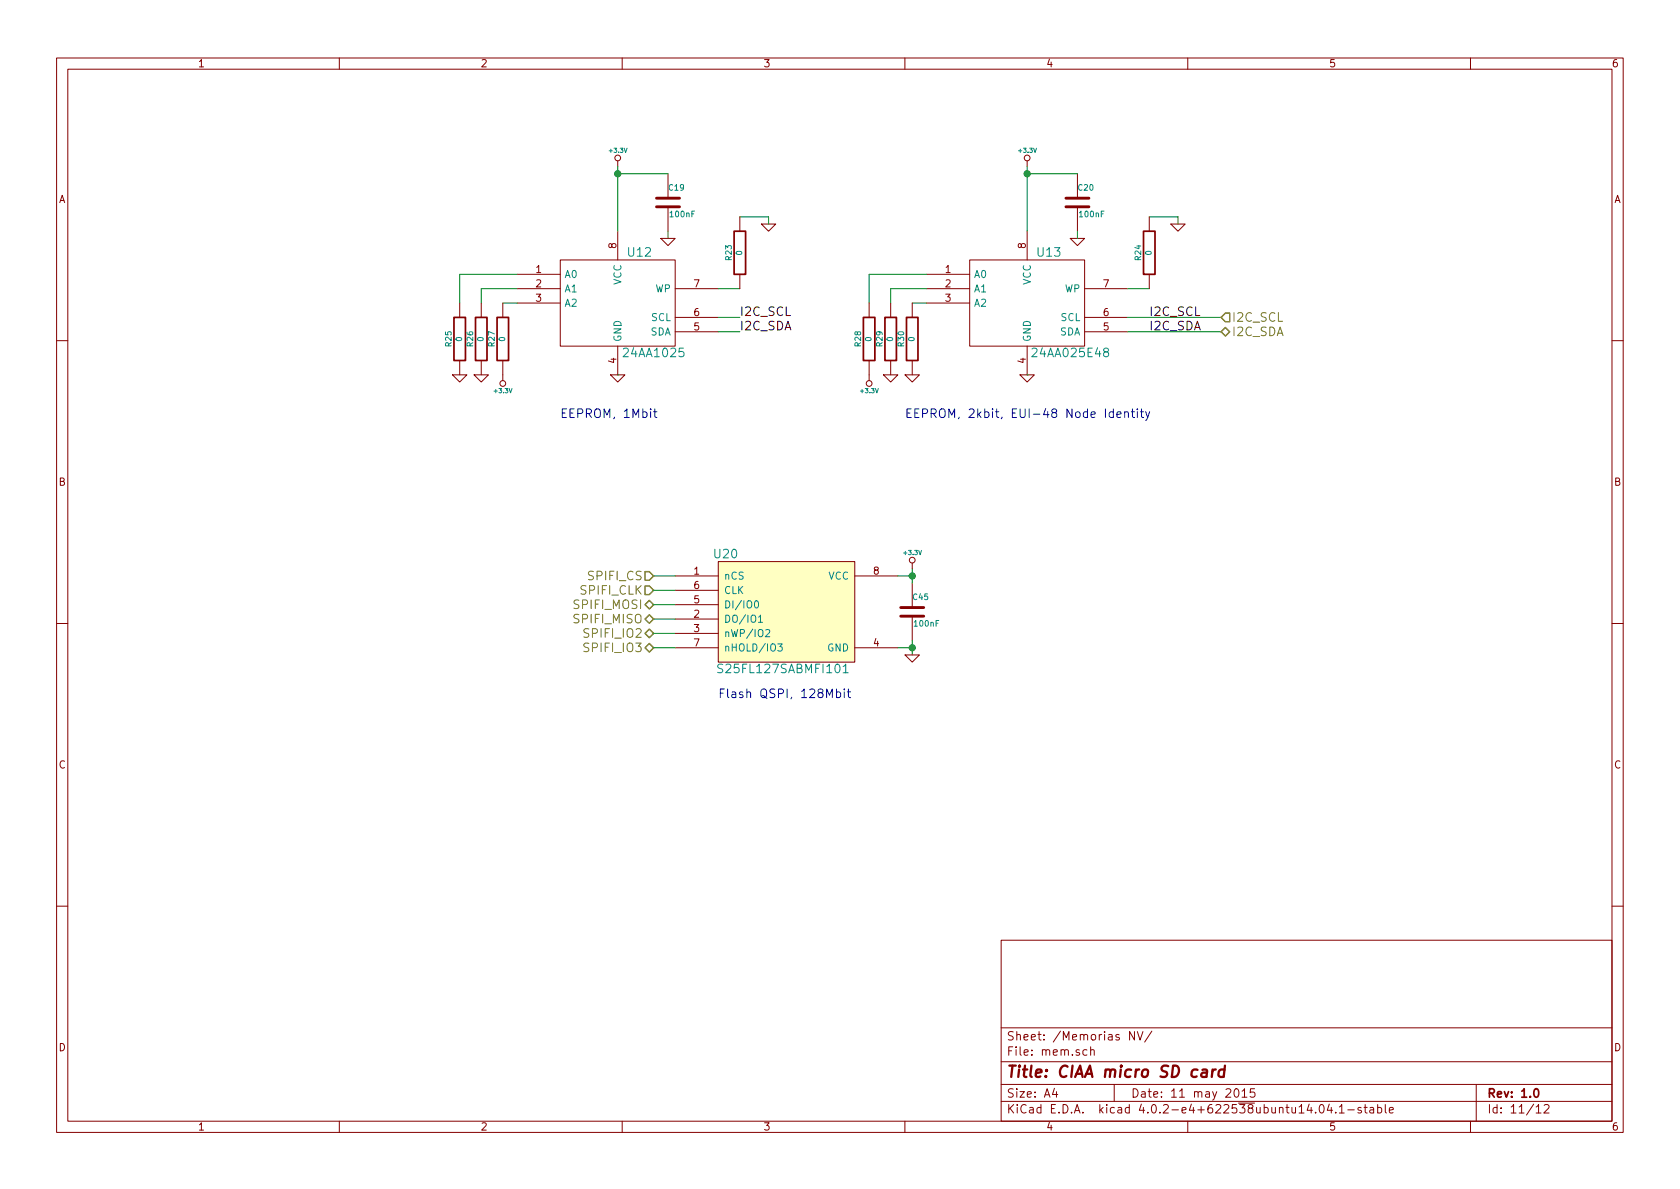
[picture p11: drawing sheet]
<svg xmlns="http://www.w3.org/2000/svg" width="297mm" height="210mm" viewBox="0 0 297 210" stroke-linecap="round" stroke-linejoin="round" font-family="sans-serif">
<g fill="none" stroke="#840000" stroke-width=".18">
<path d="M10 10.3h277v189.9h-277zM12 12.2h273v186.1h-273zM60 10.3v1.9M110 10.3v1.9M160 10.3v1.9M210 10.3v1.9M260 10.3v1.9M109.2 28.4v1.1M118.1 30.7v4.3M118.1 36.6v4.3M130.8 38.3v2.6M134.6 39.6h2.6l-1.3 1.3z"/>
<path d="M181.6 28.4v1.1M190.5 30.7v4.3M190.5 36.6v4.3M203.2 38.3v2.6M207 39.6h2.5l-1.2 1.3zM81.3 53.6v2.5M85.1 53.6v2.5M88.9 53.6v2.5M91.4 48.5h7.7M91.4 51h7.7M91.4 53.6h7.7M99.1 46h20.3v15.2h-20.3z"/>
<path d="M109.2 40.9v5.1M116.8 42.2h2.6l-1.3 1.2zM119.4 51h7.6M119.4 58.7h7.6M119.4 56.1h7.6M130.8 48.5v2.5M153.7 53.6v2.5M157.5 53.6v2.5M161.3 53.6v2.5M163.8 48.5h7.6M163.8 51h7.6M163.8 53.6h7.6"/>
<path d="M171.4 46h20.4v15.2h-20.4zM181.6 40.9v5.1M189.2 42.2h2.6l-1.3 1.2zM191.8 51h7.6M191.8 58.7h7.6M191.8 56.1h7.6M203.2 48.5v2.5M10 60.2h2M80 66.3h2.5l-1.2 1.3zM81.3 63.7v2.6M83.8 66.3h2.6l-1.3 1.3zM85.1 63.7v2.6"/>
<path d="M88.9 63.7v3.6M107.9 66.3h2.6l-1.3 1.3zM109.2 61.2v5.1M153.7 63.7v3.6M156.2 66.3h2.5l-1.2 1.3zM157.5 63.7v2.6M160 66.3h2.6l-1.3 1.3zM161.3 63.7v2.6M180.3 66.3h2.6l-1.3 1.3zM181.6 61.2v5.1M285 60.2h2M127 99.3h24.1v17.8h-24.1z"/>
<path d="M161.3 99.6v1M10 110.3h2M119.4 101.8h7.6M119.4 109.5h7.6M119.4 112h7.6M119.4 114.5h7.6M119.4 106.9h7.6M119.4 104.4h7.6M151.1 101.8h7.6M151.1 114.5h7.6M160 115.8h2.6l-1.3 1.3zM161.3 103.1v4.3"/>
<path d="M161.3 109v4.3M285 110.3h2M10 160.2h2M177 166.3h108v32h-108zM285 160.2h2M60 198.3v1.9M110 198.3v1.9M160 198.3v1.9M177 194.8h108M177 191.8h108M177 187.8h108M177 181.8h108"/>
<path d="M186.4 192.5l-.3 1h.9M186.8 193v1M192.2 185.7l-.5-.1-.2 .3v.6l.2 .1 .5-.1M192.8 185.7l.2-.1 .4 .1 .1 .9M192.8 185.1v1.5M197 191.8v3M200.6 182.4v1.5l-.9-1.5v1.5M201.1 182.4l.5 1.5 .5-1.5M203.7 182.3l-1.3 2M210 198.3v1.9M218.4 192.6l.1-.1a.81 .81 0 0 1 .6 .6 .81 .81 0 0 1-.3 .8l-.1 .1a.8 .8 0 0 1-.6-.6 .8 .8 0 0 1 .3-.8zM219.6 193l.4-.5v1.5"/>
<path d="M219.6 194h.9M221.8 192.5h-.7l-.1 .7 .3-.1 .4 .1 .2 .2-.1 .5-.2 .1-.6-.1M233.4 195.5l.2-.2a.81 .81 0 0 1 .6 .6 .81 .81 0 0 1-.3 .8l-.1 .1a.79 .79 0 0 1-.4-1.3zM235 195.2l-.3 1.1h.9M235.4 195.8v1M236.2 196.7v.1M236.8 195.8l.4-.5v1.5M236.8 196.8h.9M238.3 196.3h1.1M240.7 195.9a.37 .37 0 0 0-.6 .1l.1 .3 .5 .1v.1l-.2 .3-.4-.1M241.2 195.8h.5M241.4 195.3v1.3l.3 .2"/>
<path d="M242.2 195.9h.6l.1 .9M242.9 196.2l-.5 .1-.2 .2 .2 .3 .5-.1M243.6 195.9l.4-.1 .3 .3-.1 .6h-.6M243.6 195.3v1.5M244.9 195.3v1.3l.2 .2M245.6 196.3l.8-.1-.1-.3-.4-.1-.3 .2 .1 .7h.6M260 198.3v1.9M261 191.8v6.5M271.6 195.8l.4-.5v1.5M271.6 196.8h.9M273 195.5l.3-.2h.3l.3 .5-1 1h1"/>
<circle cx="109.2" cy="27.9" r=".51"/>
<circle cx="181.6" cy="27.9" r=".51"/>
<circle cx="88.9" cy="67.8" r=".51"/>
<circle cx="153.7" cy="67.8" r=".51"/>
<circle cx="161.3" cy="99.1" r=".51"/>
</g>
<path d="M80.3 56.1h2v7.6h-2zM84.1 56.1h2v7.6h-2zM87.9 56.1h2v7.6h-2zM129.8 40.9h2v7.6h-2zM152.7 56.1h2v7.6h-2zM156.5 56.1h2v7.6h-2zM160.3 56.1h2v7.6h-2zM202.2 40.9h2v7.6h-2zM271.3 192.7l.3-.2a.81 .81 0 0 1 .5 .6 .81 .81 0 0 1-.2 .8l-.2 .1a.79 .79 0 0 1-.4-1.3z" fill="none" stroke="#840000" stroke-width=".3"/>
<path d="M212.6 189.2h.8l-.1 1.2M213.4 189.6l-.7 .1a.4 .4 0 0 0-.3 .3 .4 .4 0 0 0 .2 .4l.7-.1M214.4 189.1l-.2 1.3M215 189.1a.54 .54 0 0 0-.6 .4M216.5 189.2a.7 .7 0 0 0-1 .3v.8l.3 .1 .6-.1M216.6 188.4l-.2 2" fill="none" stroke="#840000" stroke-width=".41"/>
<g fill="none" stroke="#008400" stroke-width=".18">
<path d="M109.2 29.5v11.4M109.2 30.7h8.9M130.8 38.3h5.1v1.3M181.6 30.7h8.9M181.6 29.5v11.4M203.2 38.3h5.1v1.3M88.9 53.6h2.5M91.4 48.5h-10.1v5.1M91.4 51h-6.3v2.6M118.1 40.9v1.3M127 56.1h3.8M127 58.7h3.8"/>
<path d="M127 51h3.8M161.3 53.6h2.5M163.8 48.5h-10.1v5.1M163.8 51h-6.3v2.6M190.5 40.9v1.3M199.4 56.1h16.5M199.4 58.7h16.5M199.4 51h3.8M109.2 66.3h.1M181.6 66.3h.1M115.6 101.8h3.8M115.6 114.5h3.8"/>
<path d="M115.6 104.4h3.8M115.6 106.9h3.8M115.6 109.5h3.8M115.6 112h3.8M158.7 101.8h2.6M158.7 114.5h2.6M161.3 100.6v2.5M161.3 113.3v2.5"/>
</g>
<path d="M116.1 36.6h4M116.1 35h4M188.5 36.6h4M188.5 35h4M159.3 109h4M159.3 107.4h4" fill="none" stroke="#840000" stroke-width=".51"/>
<g fill="#008400" stroke="#008400" stroke-width=".25">
<circle cx="109.2" cy="30.7" r=".51"/>
<circle cx="181.6" cy="30.7" r=".51"/>
<circle cx="161.3" cy="101.8" r=".51"/>
<circle cx="161.3" cy="114.5" r=".51"/>
</g>
<path d="M215.9 58.7l.8-.8 .7 .8-.7 .7zM216.7 55.4h.7v1.5h-.7l-.8-.8zM114 101.1h.8l.8 .7-.8 .8h-.8zM114 103.6h.8l.8 .8-.8 .8h-.8zM114 106.9l.8-.7 .8 .7-.8 .8zM114 109.5l.8-.8 .8 .8-.8 .7zM114 114.5l.8-.7 .8 .7-.8 .8zM114.8 111.2l.8 .8-.8 .8-.8-.8z" fill="none" stroke="#848400" stroke-width=".25"/>
<path d="M127 99.3h24.1v17.8h-24.1z" fill="#ffffc2" stroke="#ffffc2" stroke-width=".18"/>
<path d="M127.8 117.5a.62 .62 0 0 0-.8 .1v.4l.7 .4v.4a.62 .62 0 0 1-.8 .1M133.5 106.3l.2-.1a.67 .67 0 0 1 .4 .7 .67 .67 0 0 1-.4 .6l-.2-.1-.1-.4zM134.1 109.1l.4-.3v1.3M134.1 110.1h.7M135.4 111.4l.5-.1 .1 .1 .1 .3-.8 .9h.8M137.5 113.9h.8l-.4 .4 .4 .1v.6l-.2 .1-.6-.1M149.1 117.9l.4-.5v1.6M149.1 119h.9" fill="none" stroke="#008484" stroke-width=".18"/>
<g fill="none" stroke="#0000c2" stroke-width=".18">
<path d="M115.6 72.8h.6M115.8 72.3v1.3l.4 .2M196.8 72.9a.48 .48 0 0 0-.6 .1v.7a.48 .48 0 0 0 .6 .1M196.8 72.3v1.5M197.5 73.3l.7-.1-.1-.3-.4-.1-.2 .2 .1 .8h.5M198.9 73v-.1a.36 .36 0 0 1 .6 .1v.8M198.9 72.8v1M200 72.8h.6M200.2 72.3v1.3l.4 .2M201.1 72.3v.2M201.1 72.8v1M201.6 72.8h.6"/>
<path d="M201.8 72.3v1.3l.4 .2M202.6 72.8l.3 1M203.3 72.8l-.5 1.4-.2 .1M147.9 122.4a.48 .48 0 0 1 .7 .1v.7a.48 .48 0 0 1-.7 .1M147.9 121.8v1.6M149.3 121.8v.2M149.3 122.3v1.1M149.8 122.3h.6M150 121.8v1.4l.4 .2"/>
</g>
<text font-size="2.8" fill="#840000" x="178" y="190.5">Title: CIAA micro SD card</text>
<g font-size="2.1" fill="#008484">
<text x="111.1" y="45.4">U12</text>
<text x="183.5" y="45.4">U13</text>
<text x="110.5" y="63.2">24AA1025</text>
<text x="182.9" y="63.2">24AA025E48</text>
<text x="126.3" y="98.7">U20</text>
<text x="127.6" y="119">S25FL127SABMFI101</text>
</g>
<g font-size="2.1">
<text x="130.8" y="58.4">I2C_SDA</text>
<text x="130.8" y="55.9">I2C_SCL</text>
<text x="203.2" y="58.4">I2C_SDA</text>
<text x="203.2" y="55.9">I2C_SCL</text>
</g>
<g font-size="2.1" fill="#848400">
<text x="217.8" y="56.9">I2C_SCL</text>
<text x="217.8" y="59.4">I2C_SDA</text>
<text x="101.7" y="107.7">SPIFI_MOSI</text>
<text x="102.8" y="105.2">SPIFI_CLK</text>
<text x="104.2" y="102.6">SPIFI_CS</text>
<text x="101.7" y="110.2">SPIFI_MISO</text>
<text x="103.7" y="112.8">SPIFI_IO2</text>
<text x="103.7" y="115.3">SPIFI_IO3</text>
</g>
<g font-size="2.1" fill="#0000c2">
<text x="99.1" y="73.9">EEPROM, 1Mbit</text>
<text x="160" y="73.9">EEPROM, 2kbit, EUI-48 Node Identity</text>
<text x="127" y="123.4">Flash QSPI, 128Mbit</text>
</g>
<g font-size="2.1" fill="#840000">
<text x="178" y="184">Sheet: /Memorias NV/</text>
<text x="178" y="186.7">File: mem.sch</text>
<text x="178" y="196.9">KiCad E.D.A. kicad 4.0.2-e4+622538ubuntu14.04.1-stable</text>
<text x="178" y="194.1">Size: A4</text>
<text x="200" y="194.1">Date: 11 may 2015</text>
<text x="263" y="194.1">Rev: 1.0</text>
<text x="263" y="196.9">Id: 11/12</text>
</g>
<g font-size="1.8" fill="#840000">
<text x="35" y="11.9">1</text>
<text x="85" y="11.9">2</text>
<text x="135" y="11.9">3</text>
<text x="185" y="11.9">4</text>
<text x="235" y="11.9">5</text>
<text x="285" y="11.9">6</text>
<text x="10.4" y="35.9">A</text>
<text x="285.4" y="35.9">A</text>
<text x="109" y="43.9" transform="rotate(-90 109 43.9)">8</text>
<text x="181.4" y="43.9" transform="rotate(-90 181.4 43.9)">8</text>
<text x="94.8" y="48.3">1</text>
<text x="94.8" y="50.8">2</text>
<text x="94.8" y="53.3">3</text>
<text x="122.7" y="50.8">7</text>
<text x="167.2" y="48.3">1</text>
<text x="167.2" y="50.8">2</text>
<text x="167.2" y="53.3">3</text>
<text x="195.1" y="50.8">7</text>
<text x="122.7" y="58.4">5</text>
<text x="122.7" y="55.9">6</text>
<text x="195.1" y="58.4">5</text>
<text x="195.1" y="55.9">6</text>
<text x="109" y="64.2" transform="rotate(-90 109 64.2)">4</text>
<text x="181.4" y="64.2" transform="rotate(-90 181.4 64.2)">4</text>
<text x="10.4" y="85.9">B</text>
<text x="285.4" y="85.9">B</text>
<text x="122.7" y="101.6">1</text>
<text x="154.5" y="101.6">8</text>
<text x="122.7" y="106.7">5</text>
<text x="122.7" y="104.1">6</text>
<text x="122.7" y="109.2">2</text>
<text x="122.7" y="111.8">3</text>
<text x="122.7" y="114.3">7</text>
<text x="154.5" y="114.3">4</text>
<text x="10.4" y="135.9">C</text>
<text x="285.4" y="135.9">C</text>
<text x="10.4" y="185.9">D</text>
<text x="285.4" y="185.9">D</text>
<text x="35" y="199.9">1</text>
<text x="85" y="199.9">2</text>
<text x="135" y="199.9">3</text>
<text x="185" y="199.9">4</text>
<text x="235" y="199.9">5</text>
<text x="285" y="199.9">6</text>
</g>
<g font-size="1.8" fill="#008484">
<text x="99.8" y="49.1">A0</text>
<text x="99.8" y="51.7">A1</text>
<text x="109.9" y="50.5" transform="rotate(-90 109.9 50.5)">VCC</text>
<text x="115.8" y="51.7">WP</text>
<text x="172.2" y="49.1">A0</text>
<text x="172.2" y="51.7">A1</text>
<text x="182.2" y="50.5" transform="rotate(-90 182.2 50.5)">VCC</text>
<text x="188.2" y="51.7">WP</text>
<text x="99.8" y="54.2">A2</text>
<text x="114.9" y="59.3">SDA</text>
<text x="115.1" y="56.8">SCL</text>
<text x="172.2" y="54.2">A2</text>
<text x="187.3" y="59.3">SDA</text>
<text x="187.5" y="56.8">SCL</text>
<text x="109.9" y="60.4" transform="rotate(-90 109.9 60.4)">GND</text>
<text x="182.2" y="60.4" transform="rotate(-90 182.2 60.4)">GND</text>
<text x="128" y="102.5">nCS</text>
<text x="128" y="107.6">DI/IO0</text>
<text x="128" y="105">CLK</text>
<text x="146.4" y="102.5">VCC</text>
<text x="128" y="110.1">DO/IO1</text>
<text x="128" y="112.6">nWP/IO2</text>
<text x="128" y="115.2">nHOLD/IO3</text>
<text x="146.2" y="115.2">GND</text>
</g>
<g font-size="1.4" fill="#008484">
<text x="118.3" y="33.7">C19</text>
<text x="190.7" y="33.7">C20</text>
<text x="118.6" y="38.4">100nF</text>
<text x="191" y="38.4">100nF</text>
<text x="129.4" y="46" transform="rotate(-90 129.4 46)">R23</text>
<text x="131.2" y="45.1" transform="rotate(-90 131.2 45.1)">0</text>
<text x="201.8" y="46" transform="rotate(-90 201.8 46)">R24</text>
<text x="203.6" y="45.1" transform="rotate(-90 203.6 45.1)">0</text>
<text x="79.8" y="61.2" transform="rotate(-90 79.8 61.2)">R25</text>
<text x="81.7" y="60.3" transform="rotate(-90 81.7 60.3)">0</text>
<text x="83.6" y="61.2" transform="rotate(-90 83.6 61.2)">R26</text>
<text x="85.5" y="60.3" transform="rotate(-90 85.5 60.3)">0</text>
<text x="87.5" y="61.2" transform="rotate(-90 87.5 61.2)">R27</text>
<text x="89.3" y="60.3" transform="rotate(-90 89.3 60.3)">0</text>
<text x="152.2" y="61.2" transform="rotate(-90 152.2 61.2)">R28</text>
<text x="154.1" y="60.3" transform="rotate(-90 154.1 60.3)">0</text>
<text x="156" y="61.2" transform="rotate(-90 156 61.2)">R29</text>
<text x="157.9" y="60.3" transform="rotate(-90 157.9 60.3)">0</text>
<text x="159.8" y="61.2" transform="rotate(-90 159.8 61.2)">R30</text>
<text x="161.7" y="60.3" transform="rotate(-90 161.7 60.3)">0</text>
<text x="161.5" y="106.1">C45</text>
<text x="161.7" y="110.8">100nF</text>
</g>
<g font-size="1.1" fill="#008484">
<text x="107.8" y="27">+3.3V</text>
<text x="180.2" y="27">+3.3V</text>
<text x="87.5" y="69.5">+3.3V</text>
<text x="152.2" y="69.5">+3.3V</text>
<text x="159.9" y="98.1">+3.3V</text>
</g>
</svg>
